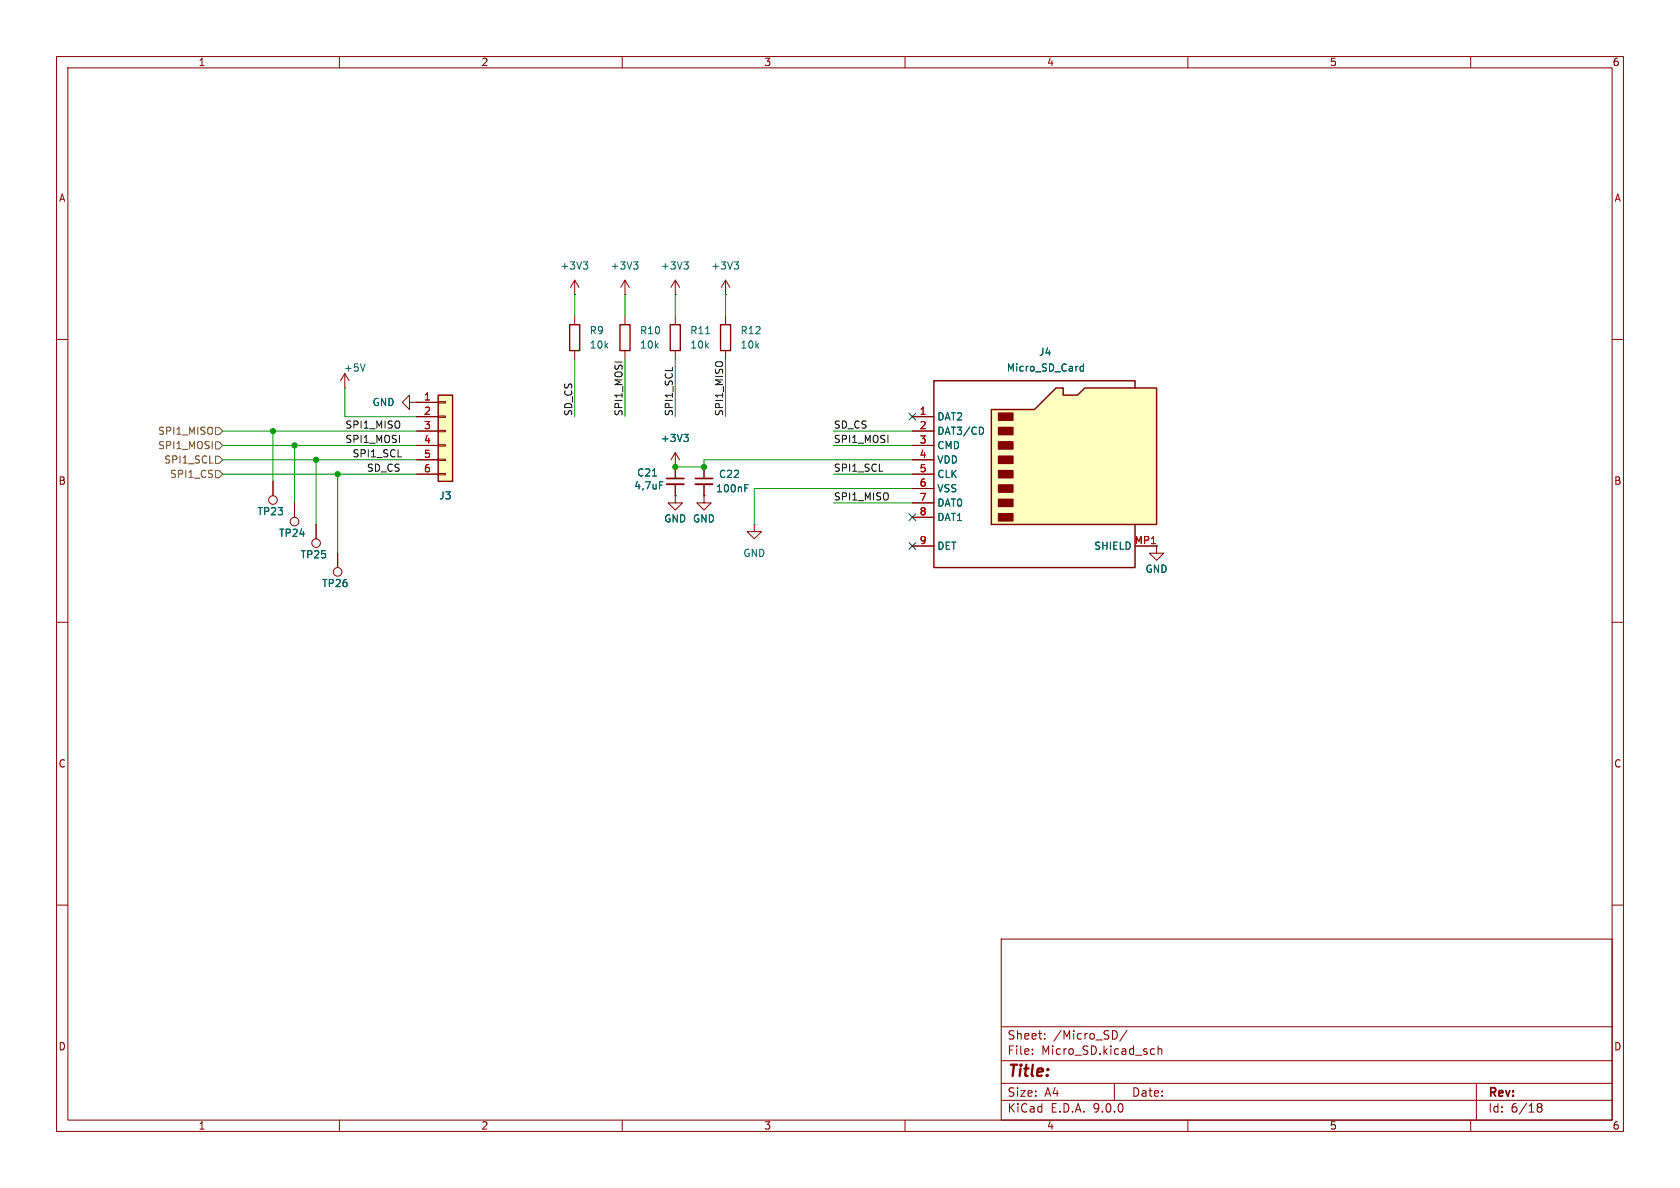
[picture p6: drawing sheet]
<svg xmlns="http://www.w3.org/2000/svg" width="297mm" height="210mm" viewBox="0 0 297 210" stroke-linecap="round" stroke-linejoin="round" font-family="sans-serif">
<g fill="none" stroke="#840000" stroke-width=".18">
<path d="M10 10h277v190h-277zM12 12h273v186h-273zM60 10v2M110 10v2M160 10v2M210 10v2M260 10v2M10 60h2M72.4 71.1v-1.2l-1.3 1.2 1.3 1.3v-1.3h1.3M73.7 71.1h.1M285 60h2M10 110h2"/>
<path d="M285 110h2M10 160h2M177 166h108v32h-108zM285 160h2M60 198v2M110 198v2M160 198v2M177 194.5h108M177 191.5h108M177 187.5h108M177 181.5h108M182.5 186.3v.1"/>
<path d="M182.5 185.5v.1M184.7 183.6v.1M184.7 182.8v.1M197 191.5v3M197.2 182.3l.3 .5v.5l-.3 .3M199.2 182.1l-1.2 2M203.7 185.4l.4 .1M204.1 186.3l-.4 .1M204.7 185.5l.3-.1 .3 .1 .1 .9M204.7 184.9v1.5M210 198v2M260 198v2"/>
<path d="M261 191.5v6.5M271.7 195.5l.3 .2M271.7 195.4l.3-.3 .5 .1 .1 .3-.3 .2M272 195.7h.3M272 195.7l-.3 .3M272.3 195.7l.3 .3-.1 .5-.5 .1-.3-.3"/>
</g>
<path d="M77.5 69.9h2.5v15.2h-2.5z" fill="#ffffc2"/>
<path d="M77.5 69.9h2.5v15.2h-2.5z" fill="none" stroke="#840000" stroke-width=".25"/>
<g fill="none" stroke="#840000" stroke-width=".18">
<path d="M73.7 71.1h3.8M73.7 73.7h3.8M73.7 76.2h3.8M73.7 78.7h3.8M77.5 71h1.2v.2h-1.2zM77.5 73.5h1.2v.3h-1.2zM77.5 76.1h1.2v.2h-1.2zM77.5 78.6h1.2v.3h-1.2zM73.7 81.3h3.8M73.7 83.8h3.8M77.5 81.2h1.2v.2h-1.2zM77.5 83.7h1.2v.2h-1.2z"/>
<path d="M204.5 96.5v1.3h1.2l-1.2 1.3-1.3-1.3h1.3M204.5 96.5h.1"/>
</g>
<path d="M175.3 72.4h7.6l3.8-3.8h1.3v1.3h2.5l1.3-1.3h12.7v24.1h-29.2z" fill="#ffffc2"/>
<path d="M175.3 72.4h7.6l3.8-3.8h1.3v1.3h2.5l1.3-1.3h12.7v24.1h-29.2zM200.7 68.6v-1.3h-35.6v33h35.6v-7.6" fill="none" stroke="#840000" stroke-width=".25"/>
<g fill="#840000" stroke="#840000" stroke-width=".25">
<path d="M176.5 73h2.6v1.3h-2.6z"/>
<path d="M176.5 75.6h2.6v1.2h-2.6z"/>
<path d="M176.5 78.1h2.6v1.3h-2.6z"/>
<path d="M176.5 80.6h2.6v1.3h-2.6z"/>
<path d="M176.5 83.2h2.6v1.3h-2.6z"/>
<path d="M176.5 85.7h2.6v1.3h-2.6z"/>
<path d="M176.5 88.3h2.6v1.2h-2.6z"/>
<path d="M176.5 90.8h2.6v1.3h-2.6z"/>
</g>
<g fill="none" stroke="#840000" stroke-width=".18">
<path d="M101.6 52.1h.1M101.6 49.5l-.8 1.3M101.6 49.5l.8 1.3M101.6 49.5v2.6M101.6 55.9v1.5M110.5 52.1h.1M110.5 49.5l-.8 1.3M110.5 49.5l.8 1.3M110.5 49.5v2.6M110.5 55.9v1.5M119.4 52.1h.1M119.4 49.5v2.6"/>
<path d="M119.4 55.9v1.5M119.4 49.5l-.8 1.3M119.4 49.5l.7 1.3M128.3 52.1h.1M128.3 49.5v2.6M128.3 55.9v1.5M128.3 49.5l-.8 1.3M128.3 49.5l.7 1.3M61 68.6h.1M61 66l-.8 1.3M61 66l.7 1.3M61 66v2.6"/>
<path d="M73.7 71.1h.1M73.7 73.7h3.8M73.7 76.2h3.8M73.7 78.7h3.8M73.7 71.1h3.8M101.6 62v1.5M110.5 62v1.5M119.4 62v1.5M128.3 62v1.5M161.3 73.7h3.8M161.3 76.2h3.8M161.3 78.7h3.8"/>
<path d="M48.3 85.1v2.5M52.1 88.9v2.5M55.9 92.7v2.6M59.7 97.8v2.5M73.7 81.3h3.8M73.7 83.8h3.8M119.4 82.6h.1M119.4 87.6v1.3h1.2l-1.2 1.3-1.3-1.3h1.3M119.4 87.6h.1M119.4 80l-.8 1.3M119.4 80l.7 1.3M119.4 80v4.6"/>
<path d="M119.4 85.6v2M124.5 87.6v1.3h1.2l-1.2 1.3-1.3-1.3h1.3M124.5 87.6h.1M124.5 82.6v2M124.5 85.6v2M133.3 92.7v1.3h1.3l-1.3 1.3-1.2-1.3h1.2M133.3 92.7h.1M161.3 81.3h3.8M161.3 83.8h3.8M161.3 86.4h3.8M161.3 88.9h3.8M161.3 91.4h3.8"/>
<path d="M161.3 96.5h3.8M200.7 96.5h3.8M204.5 96.5h.1"/>
<circle cx="48.3" cy="88.4" r=".76"/>
<circle cx="52.1" cy="92.2" r=".76"/>
<circle cx="55.9" cy="96" r=".76"/>
<circle cx="59.7" cy="101.1" r=".76"/>
</g>
<g fill="none" stroke="#006464" stroke-width=".18">
<path d="M103.1 46.3h.8l-.4 .5M103.7 46.8l.2 .2v.3l-.2 .3M112 46.3h.8l-.4 .5M112.5 46.8l.3 .2v.3l-.3 .3M120.9 46.3h.8l-.4 .5M121.4 46.8l.3 .2v.3l-.3 .3M124.8 59h.7M129.8 46.3h.8l-.5 .5M130.3 46.8l.3 .2v.3l-.3 .3M64.6 64.3l-.5 1.3M120.9 76.8h.8l-.4 .5M121.4 77.3l.3 .2v.3l-.3 .2"/>
<path d="M173.6 75.6l.3 .5-.3 .6M190.9 65.4l.3 .2 .3-.1M191.5 64.3v1.3M191.5 64.8h-.3l-.3 .2M115.4 84.1h.7M116.6 85.2h.6M131.7 86.3h.4M131.7 85.7h.6"/>
</g>
<path d="M100.7 57.4h1.8v4.6h-1.8zM109.6 57.4h1.8v4.6h-1.8zM118.5 57.4h1.8v4.6h-1.8zM127.4 57.4h1.8v4.6h-1.8z" fill="none" stroke="#840000" stroke-width=".24"/>
<path d="M117.9 84.6h3M122.9 84.6h3.1" fill="none" stroke="#840000" stroke-width=".3"/>
<path d="M117.9 85.6h3M122.9 85.6h3.1" fill="none" stroke="#840000" stroke-width=".33"/>
<path d="M38.1 78.1h.6l.7 .6-.7 .7h-.6zM38.1 75.6h.6l.7 .6-.7 .6h-.6zM38.1 83.2h.6l.7 .6-.7 .7h-.6zM38.1 80.6h.6l.7 .7-.7 .6h-.6z" fill="none" stroke="#725600" stroke-width=".18"/>
<g fill="none" stroke="#009600" stroke-width=".18">
<path d="M101.6 52.1v3.8M110.5 52.1v3.8M119.4 52.1v3.8M128.3 52.1v3.8M39.4 78.7h34.3M39.4 76.2h34.3M48.3 76.2v8.9M52.1 78.7v10.2M61 68.6v5.1h12.7M101.6 63.5v10.2M110.5 63.5v10.2M119.4 63.5v10.2"/>
<path d="M128.3 63.5v10.2M147.3 78.7h14M147.3 76.2h14M39.4 81.3h34.3M39.4 83.8h34.3M55.9 81.3v11.4M59.7 83.8v14M147.3 88.9h14M147.3 83.8h14M161.3 81.3h-36.8v1.3h-5.1M161.3 86.4h-28v6.3"/>
</g>
<path d="M160.7 73.1l1.2 1.2M161.9 73.1l-1.2 1.2M160.7 90.8l1.2 1.2M160.7 95.9l1.2 1.2M161.9 90.8l-1.2 1.2M161.9 95.9l-1.2 1.2" fill="none" stroke="#000084" stroke-width=".18"/>
<g fill="#009600" stroke="#009600" stroke-width=".18">
<circle cx="48.3" cy="76.2" r=".46"/>
<circle cx="59.7" cy="83.8" r=".46"/>
<circle cx="52.1" cy="78.7" r=".46"/>
<circle cx="55.9" cy="81.3" r=".46"/>
<circle cx="119.4" cy="82.6" r=".46"/>
<circle cx="124.5" cy="82.6" r=".46"/>
</g>
<text font-size="2.8" fill="#840000" x="178" y="190.9">Title:</text>
<g font-size="2.1" fill="#840000">
<text x="178" y="184">Sheet:</text>
<text x="186.2" y="184">/Micro_SD/</text>
<text x="178" y="186.7">File:</text>
<text x="184.1" y="186.7">Micro_SD.kicad_sch</text>
<text x="178" y="196.9">KiCad</text>
<text x="178" y="194.1">Size:</text>
<text x="184.7" y="194.1">A4</text>
<text x="185.7" y="196.9">E.D.A.</text>
<text x="193.3" y="196.9">9.0.0</text>
<text x="200" y="194.1">Date:</text>
<text x="263" y="194.3">Rev:</text>
<text x="263" y="196.9">Id:</text>
<text x="267.1" y="196.9">6/18</text>
</g>
<g font-size="1.8" fill="#840000">
<text x="35" y="11.9">1</text>
<text x="85" y="11.9">2</text>
<text x="135" y="11.9">3</text>
<text x="185" y="11.9">4</text>
<text x="235" y="11.9">5</text>
<text x="285" y="11.9">6</text>
<text x="10.3" y="35.9">A</text>
<text x="285.3" y="35.9">A</text>
<text x="10.3" y="85.9">B</text>
<text x="285.3" y="85.9">B</text>
<text x="10.3" y="135.9">C</text>
<text x="285.3" y="135.9">C</text>
<text x="10.3" y="185.9">D</text>
<text x="285.3" y="185.9">D</text>
<text x="35" y="199.9">1</text>
<text x="85" y="199.9">2</text>
<text x="135" y="199.9">3</text>
<text x="185" y="199.9">4</text>
<text x="235" y="199.9">5</text>
<text x="285" y="199.9">6</text>
</g>
<g font-size="1.8" fill="#006464">
<text x="99" y="47.9">+3V3</text>
<text x="107.8" y="47.9">+3V3</text>
<text x="116.7" y="47.9">+3V3</text>
<text x="125.6" y="47.9">+3V3</text>
<text x="104.1" y="59.3">R9</text>
<text x="113" y="59.3">R10</text>
<text x="121.9" y="59.3">R11</text>
<text x="130.8" y="59.3">R12</text>
<text x="60.7" y="65.9">+5V</text>
<text x="104.1" y="61.8">10k</text>
<text x="113" y="61.8">10k</text>
<text x="121.9" y="61.8">10k</text>
<text x="130.8" y="61.8">10k</text>
<text x="177.9" y="65.9">Micro_SD_Card</text>
<text x="183.6" y="63.1">J4</text>
<text x="65.8" y="72">GND</text>
<text x="165.6" y="74.5">DAT2</text>
<text x="165.6" y="77.1">DAT3/CD</text>
<text x="116.7" y="78.3">+3V3</text>
<text x="165.6" y="79.6">CMD</text>
<text x="165.6" y="82.1">VDD</text>
<text x="77.5" y="88.5">J3</text>
<text x="112" y="86.7">4,7uF</text>
<text x="112.5" y="84.4">C21</text>
<text x="126.5" y="87.2">100nF</text>
<text x="127" y="84.7">C22</text>
<text x="165.6" y="84.7">CLK</text>
<text x="165.6" y="87.2">VSS</text>
<text x="165.6" y="89.8">DAT0</text>
<text x="45.4" y="91.3">TP23</text>
<text x="49.2" y="95.1">TP24</text>
<text x="117.3" y="92.6">GND GND</text>
<text x="165.6" y="92.3">DAT1</text>
<text x="53" y="98.9">TP25</text>
<text x="131.3" y="98.7">GND</text>
<text x="165.6" y="97.4">DET</text>
<text x="193.4" y="97.4">SHIELD</text>
<text x="202.4" y="101.4">GND</text>
<text x="56.9" y="104">TP26</text>
</g>
<g font-size="1.8" fill="#a90000">
<text x="74.9" y="70.9">1</text>
<text x="74.9" y="73.4">2</text>
<text x="74.9" y="75.9">3</text>
<text x="162.5" y="73.4">1</text>
<text x="162.5" y="75.9">2</text>
<text x="74.9" y="78.5">4</text>
<text x="74.9" y="81">5</text>
<text x="74.9" y="83.6">6</text>
<text x="162.5" y="78.5">3</text>
<text x="162.5" y="81">4</text>
<text x="162.5" y="83.6">5</text>
<text x="162.5" y="86.1">6</text>
<text x="162.5" y="88.6">7</text>
<text x="162.5" y="91.2">8</text>
<text x="162.5" y="96.3">9</text>
<text x="200.5" y="96.3">MP1</text>
</g>
<g font-size="1.8" fill="#725600">
<text x="27.8" y="77.1">SPI1_MISO</text>
<text x="27.8" y="79.6">SPI1_MOSI</text>
<text x="28.9" y="82.1">SPI1_SCL</text>
<text x="30" y="84.7">SPI1_CS</text>
</g>
<g font-size="1.8" fill="#0f0f0f">
<text x="61" y="75.9">SPI1_MISO</text>
<text x="101.3" y="73.7" transform="rotate(-90 101.3 73.7)">SD_CS</text>
<text x="110.1" y="73.7" transform="rotate(-90 110.1 73.7)">SPI1_MOSI</text>
<text x="119" y="73.7" transform="rotate(-90 119 73.7)">SPI1_SCL</text>
<text x="127.9" y="73.7" transform="rotate(-90 127.9 73.7)">SPI1_MISO</text>
<text x="147.3" y="75.9">SD_CS</text>
<text x="61" y="78.4">SPI1_MOSI</text>
<text x="62.2" y="80.9">SPI1_SCL</text>
<text x="64.8" y="83.5">SD_CS</text>
<text x="147.3" y="83.5">SPI1_SCL</text>
<text x="147.3" y="78.4">SPI1_MOSI</text>
<text x="147.3" y="88.6">SPI1_MISO</text>
</g>
</svg>
